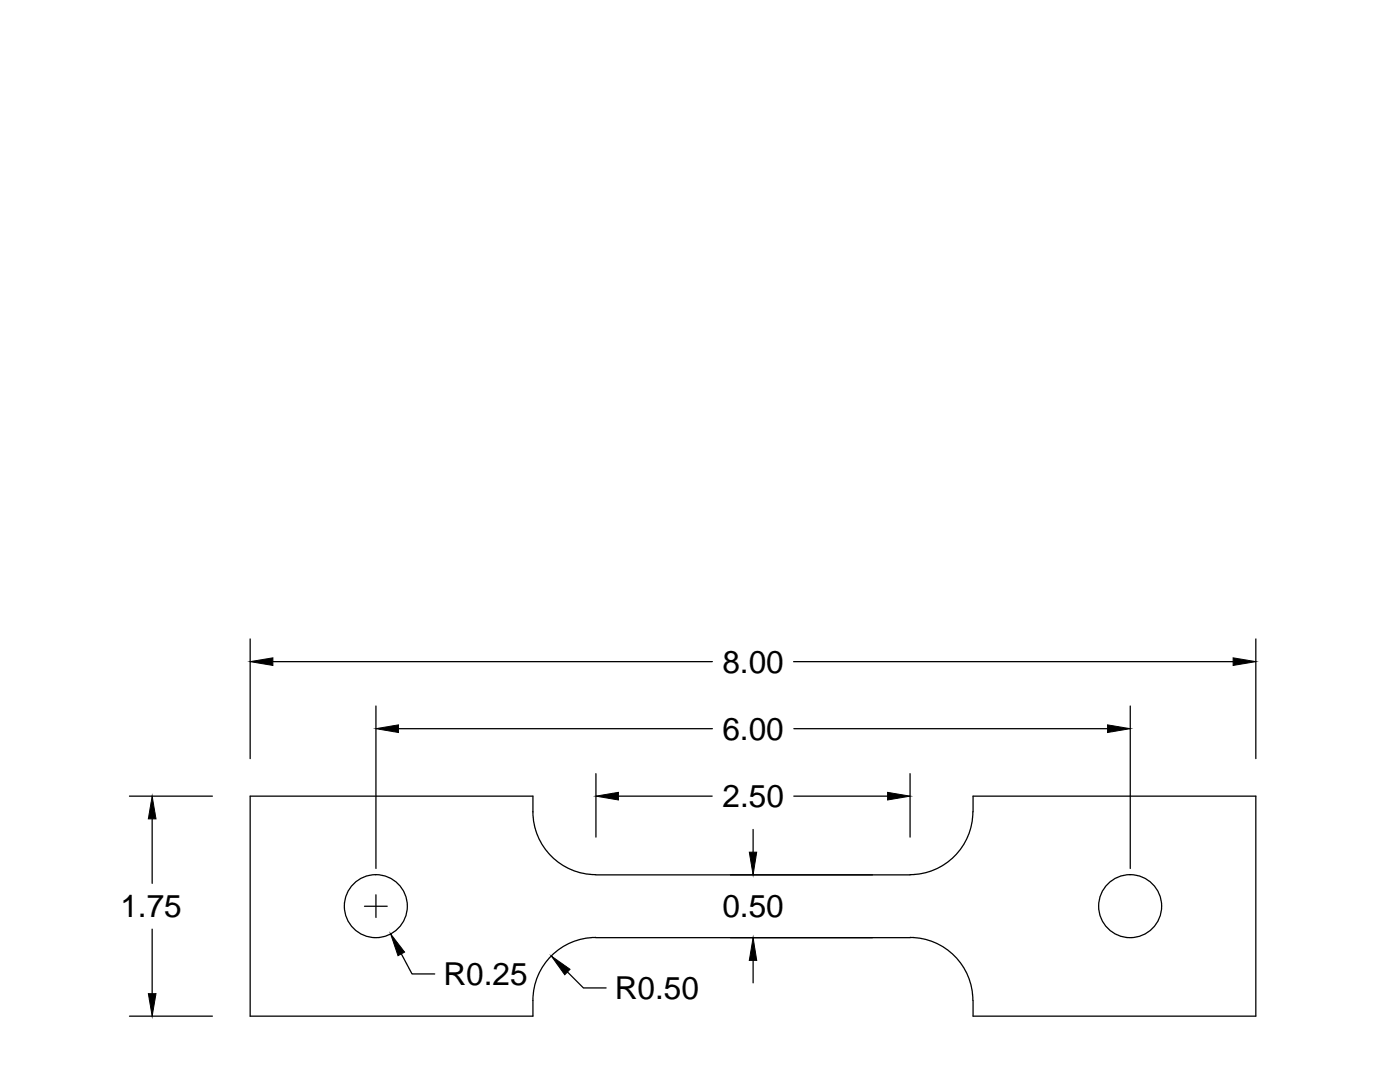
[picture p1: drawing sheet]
<svg xmlns="http://www.w3.org/2000/svg" width="279mm" height="216mm" viewBox="0 0 279 216" stroke-linecap="round" stroke-linejoin="round" font-family="sans-serif">
<!-- layer: 0 -->
<g fill="none" stroke="#000" stroke-width=".25">
<path d="M49.9 127.5v23.9M54.5 132h87.7M158.4 132h87.7M250.6 127.5v23.9M25.8 158.9h16.6M75 140.9v32.4M79.5 145.4h62.7M118.9 154.4v12.6M123.4 158.9h18.7M158.4 158.9h18.7M158.4 145.4h62.6M181.6 154.4v12.6"/>
<path d="M225.6 140.9v32.4M30.4 163.4v12.9M75 178.5v4.6M106.4 162a12.6 12.6 0 0 0 12.5 12.5M106.4 162v-3.1h-56.5v43.9h56.5a17 17 0 0 1 1.1-8.4 12.6 12.6 0 0 1 11.4-7.3M118.9 174.6h62.7M150.3 165.5v4.5M194.2 162a12.6 12.6 0 0 1-12.6 12.5M194.2 162v-3.1h56.4v43.9h-56.4v-3.2M30.4 185.4v12.9M72.7 180.8h4.6M80.1 190.4l2.1 3.9h4.6"/>
<path d="M113.3 194l3.1 3.1h4.6M118.9 187.1h62.7M150.3 191.6v4.5M181.6 187.1a12.6 12.6 0 0 1 12.6 12.5M25.8 202.8h16.6"/>
<circle cx="75" cy="180.8" r="6.3"/>
<circle cx="225.5" cy="180.8" r="6.3"/>
</g>
<path d="M49.9 132l4.6-.7v1.5zM246.1 131.3l4.5 .7-4.5 .8zM75 145.4l4.5-.8v1.6zM118.9 158.9l4.5-.8v1.5zM177.1 158.1l4.5 .8-4.5 .7zM221 144.6l4.6 .8-4.6 .8zM30.4 158.9l.7 4.5h-1.5zM149.5 170h1.5l-.7 4.6zM29.6 198.3h1.5l-.7 4.5zM77.9 186.3l2.8 3.7-1.3 .7zM110 190.8l3.8 2.6-1.1 1.1zM150.3 187.1l.7 4.5h-1.5z" fill="#000" stroke="#000" stroke-width=".2"/>
<g font-size="6.3">
<text x="144.2" y="134.2">8.00</text>
<text x="144.2" y="147.6">6.00</text>
<text x="144.2" y="161.1">2.50</text>
<text x="24" y="183">1.75</text>
<text x="144.2" y="183">0.50</text>
<text x="88.5" y="196.5">R0.25</text>
<text x="122.7" y="199.4">R0.50</text>
</g>
</svg>
